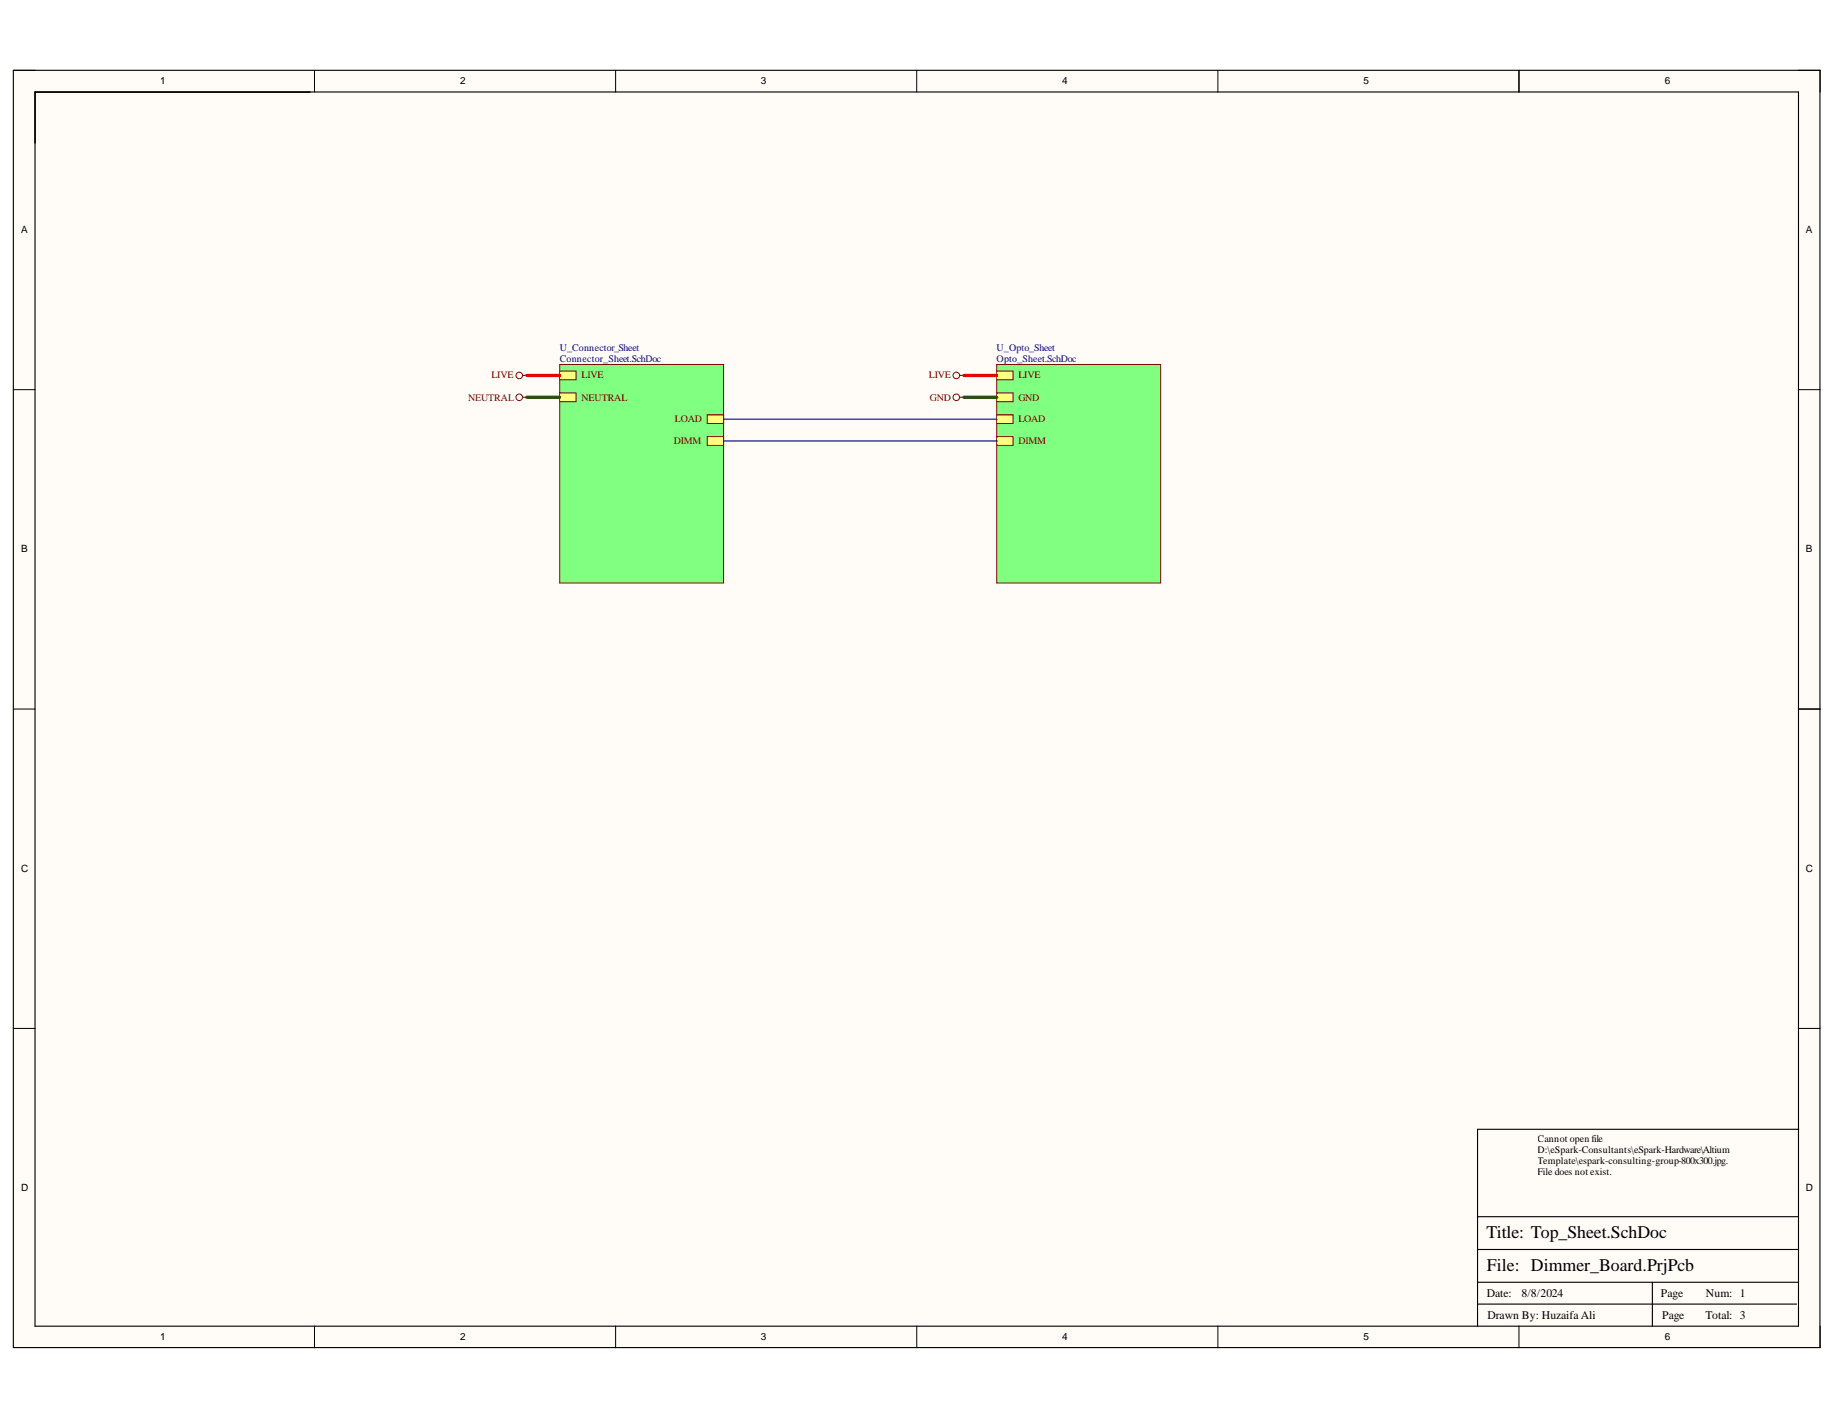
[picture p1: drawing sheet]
<svg xmlns="http://www.w3.org/2000/svg" width="279mm" height="216mm" viewBox="0 0 279 216" stroke-linecap="round" stroke-linejoin="round" font-family="sans-serif">
<g fill="#fffcf8">
<path d="M2 10.7h275v194.4h-275z" fill-rule="evenodd"/>
<path d="M5.4 14h268.3v187.7h-268.3z" fill-rule="evenodd"/>
</g>
<g fill="none" stroke="#000" stroke-width=".15">
<path d="M2 10.7h3.4M47.9 10.7v3.3M93.7 10.7v3.3M139.5 10.7v3.3M185.3 10.7v3.3M231.2 10.7v3.3M273.7 10.7h3.3v3.3M2 59.3h3.4M273.7 59.3h3.3M2 107.9h3.4M273.7 107.9h3.3M2 156.5h3.4"/>
<path d="M273.7 156.5h3.3M47.9 201.7v3.4M93.7 201.7v3.4M139.5 201.7v3.4M185.3 201.7v3.4M231.2 201.7v3.4M277 201.7v3.4"/>
</g>
<path d="M2 10.7h275v194.3h-275zM5.3 14h268.4v187.8h-268.4zM231.2 10.7v3.3M273.7 107.9h3.3M273.7 171.8h-48.8v29.9M224.9 198.4h48.5M224.9 195.1h48.7M224.9 190.1h48.7M224.9 185.1h48.7M251.5 195.1v6.6" fill="none" stroke="#000" stroke-width=".17"/>
<path d="M85.2 55.5h24.9v33.2h-24.9z" fill-rule="evenodd" fill="#80ff80"/>
<path d="M85.2 55.5h24.9v33.2h-24.9z" fill="none" stroke="#800000" stroke-width=".15"/>
<path d="M85.2 59.8h2.5v1.3h-2.5z" fill-rule="evenodd" fill="#ffff80"/>
<path d="M85.2 59.8h2.5v1.3h-2.5z" fill="none" stroke="#800000" stroke-width=".15"/>
<path d="M85.2 56.5h2.5v1.3h-2.5z" fill-rule="evenodd" fill="#ffff80"/>
<path d="M85.2 56.5h2.5v1.3h-2.5z" fill="none" stroke="#800000" stroke-width=".15"/>
<path d="M107.6 63.1h2.5v1.3h-2.5z" fill-rule="evenodd" fill="#ffff80"/>
<path d="M107.6 63.1h2.5v1.3h-2.5z" fill="none" stroke="#800000" stroke-width=".15"/>
<path d="M107.6 66.4h2.5v1.4h-2.5z" fill-rule="evenodd" fill="#ffff80"/>
<path d="M107.6 66.4h2.5v1.4h-2.5z" fill="none" stroke="#800000" stroke-width=".15"/>
<path d="M151.7 55.5h24.9v33.2h-24.9z" fill-rule="evenodd" fill="#80ff80"/>
<path d="M151.7 55.5h24.9v33.2h-24.9z" fill="none" stroke="#800000" stroke-width=".15"/>
<path d="M151.7 56.5h2.5v1.3h-2.5z" fill-rule="evenodd" fill="#ffff80"/>
<path d="M151.7 56.5h2.5v1.3h-2.5z" fill="none" stroke="#800000" stroke-width=".15"/>
<path d="M151.7 59.8h2.5v1.3h-2.5z" fill-rule="evenodd" fill="#ffff80"/>
<path d="M151.7 59.8h2.5v1.3h-2.5z" fill="none" stroke="#800000" stroke-width=".15"/>
<path d="M151.7 66.4h2.5v1.4h-2.5z" fill-rule="evenodd" fill="#ffff80"/>
<path d="M151.7 66.4h2.5v1.4h-2.5z" fill="none" stroke="#800000" stroke-width=".15"/>
<path d="M151.7 63.1h2.5v1.3h-2.5z" fill-rule="evenodd" fill="#ffff80"/>
<g fill="none" stroke="#800000" stroke-width=".15">
<path d="M151.7 63.1h2.5v1.3h-2.5z"/>
<circle cx="79" cy="57.1" r=".5"/>
<circle cx="145.5" cy="57.1" r=".5"/>
<circle cx="79" cy="60.4" r=".5"/>
<circle cx="145.5" cy="60.4" r=".5"/>
</g>
<path d="M79.5 57.1h.7M146 57.1h.7M79.5 60.4h.7M146 60.4h.7" fill="none" stroke="#800000" stroke-width=".17"/>
<path d="M80.2 57.1h5M146.7 57.1h5" fill="none" stroke="#f00" stroke-width=".51"/>
<path d="M80.2 60.4h5M146.7 60.4h5" fill="none" stroke="#274e13" stroke-width=".51"/>
<path d="M110.1 63.8h41.6M110.1 67.1h41.6" fill="none" stroke="#000080" stroke-width=".17"/>
<g font-size="2.7">
<text x="226.2" y="188.3">Title: Top_Sheet.SchDoc</text>
<text x="226.3" y="193.3">File: Dimmer_Board.PrjPcb</text>
</g>
<g font-size="1.8">
<text x="226.3" y="197.4">Date:</text>
<text x="231.5" y="197.4">8/8/2024</text>
<text x="252.8" y="197.4">Page</text>
<text x="259.6" y="197.4">Num: 1</text>
<text x="226.4" y="200.7">Drawn By: Huzaifa Ali</text>
<text x="252.9" y="200.7">Page</text>
<text x="259.5" y="200.7">Total: 3</text>
</g>
<g font-size="1.5">
<text x="24.4" y="12.9">1</text>
<text x="70" y="12.9">2</text>
<text x="115.8" y="12.9">3</text>
<text x="161.7" y="12.9">4</text>
<text x="207.5" y="12.9">5</text>
<text x="253.3" y="12.9">6</text>
<text x="3.2" y="35.5">A</text>
<text x="274.8" y="35.5">A</text>
<text x="3.2" y="84.1">B</text>
<text x="274.8" y="84.1">B</text>
<text x="3.2" y="132.7">C</text>
<text x="274.8" y="132.7">C</text>
<text x="234" y="173.8">Cannot open file</text>
<text x="234" y="175.5">D:\eSpark-Consultants\eSpark-Hardware\Altium</text>
<text x="234" y="177.2">Template\espark-consulting-group-800x300.jpg.</text>
<text x="234" y="178.8">File does not exist.</text>
<text x="3.2" y="181.2">D</text>
<text x="274.8" y="181.2">D</text>
<text x="24.4" y="203.9">1</text>
<text x="70" y="203.9">2</text>
<text x="115.8" y="203.9">3</text>
<text x="161.7" y="203.9">4</text>
<text x="207.5" y="203.9">5</text>
<text x="253.3" y="203.9">6</text>
</g>
<g font-size="1.5" fill="#000080">
<text x="85.2" y="53.4">U_Connector_Sheet</text>
<text x="151.7" y="53.4">U_Opto_Sheet</text>
<text x="85.2" y="55.1">Connector_Sheet.SchDoc</text>
<text x="151.7" y="55.1">Opto_Sheet.SchDoc</text>
</g>
<g font-size="1.5" fill="#800000">
<text x="74.8" y="57.6">LIVE</text>
<text x="88.5" y="57.6">LIVE</text>
<text x="141.4" y="57.6">LIVE</text>
<text x="155" y="57.6">LIVE</text>
<text x="71.2" y="61">NEUTRAL</text>
<text x="88.5" y="61">NEUTRAL</text>
<text x="102.7" y="64.3">LOAD</text>
<text x="141.5" y="61">GND</text>
<text x="155" y="61">GND</text>
<text x="155" y="64.3">LOAD</text>
<text x="102.5" y="67.6">DIMM</text>
<text x="155" y="67.6">DIMM</text>
</g>
</svg>
